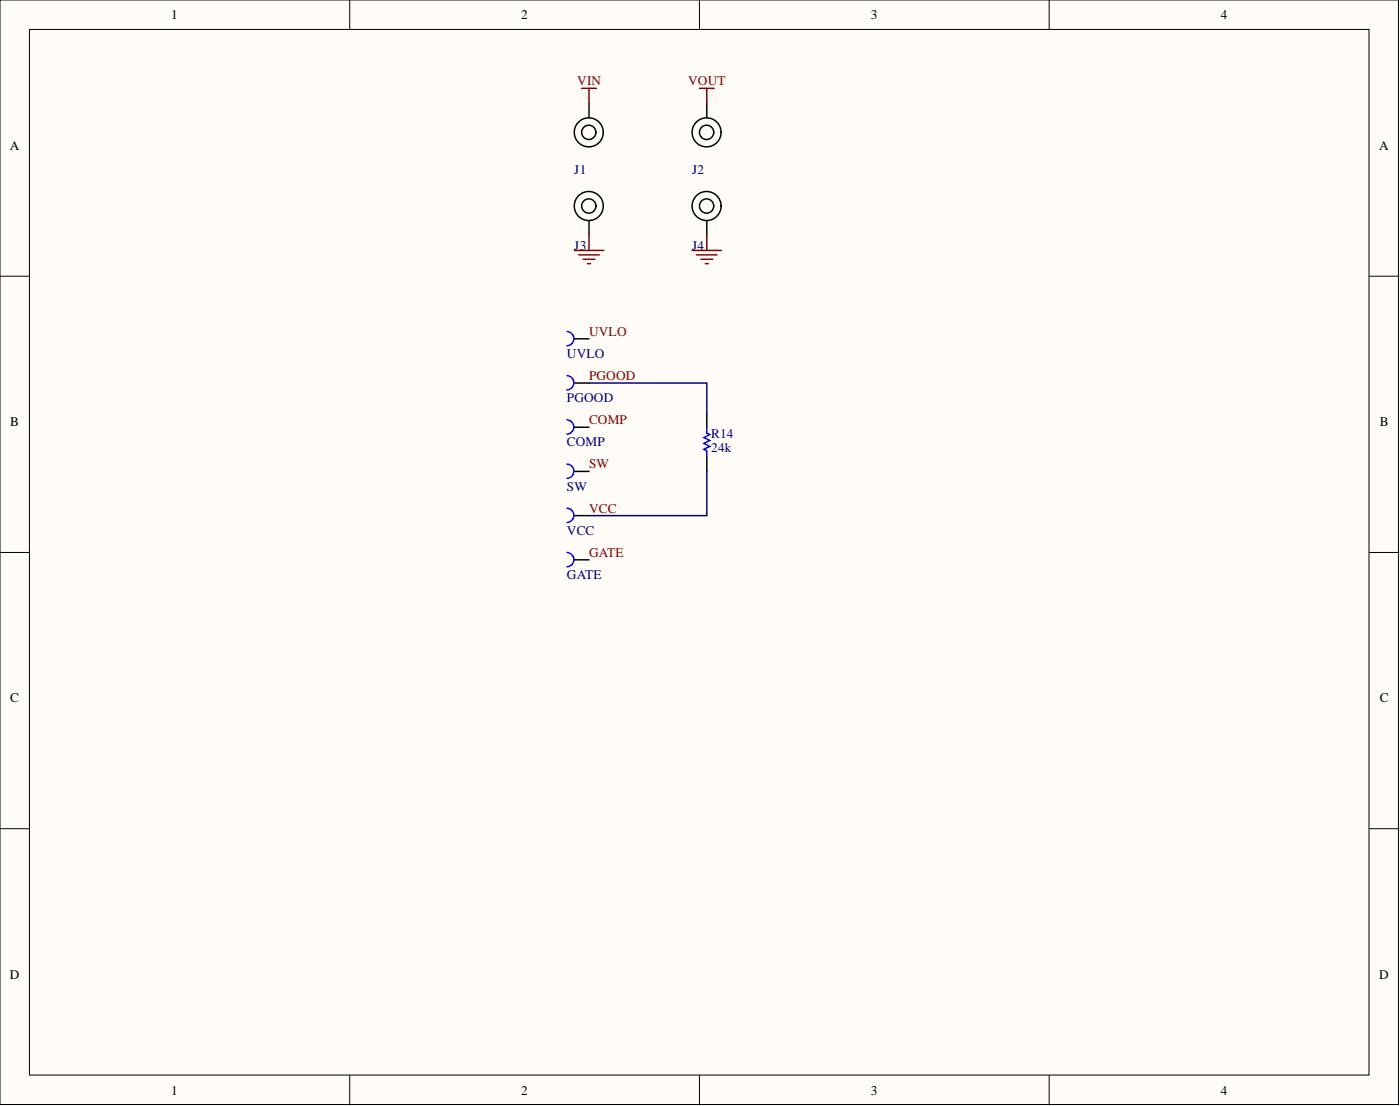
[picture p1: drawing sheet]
<svg xmlns="http://www.w3.org/2000/svg" width="241mm" height="190mm" viewBox="0 0 241 190" stroke-linecap="round" stroke-linejoin="round" font-family="sans-serif">
<g fill="#fffcf8" stroke="#000" stroke-width=".17">
<path d="M0 0h241v190.2h-241z"/>
<path d="M5.1 5.1h230.9v180.1h-230.9z"/>
</g>
<path d="M60.3 0v5.1M120.6 0v5.1M180.8 0v5.1M0 47.6h5.1M236 47.6h5.1M0 95.2h5.1M236 95.2h5.1M0 142.7h5.1M236 142.7h5.1M60.3 185.2v5.1M120.6 185.2v5.1M180.8 185.2v5.1" fill="none" stroke="#000" stroke-width=".17"/>
<g fill="none" stroke="#000" stroke-width=".25">
<path d="M101.5 17.8v2.5M121.8 17.8v2.5M101.5 38.1v2.5M121.8 38.1v2.5M99 58.4h2.5M99 66h2.5M99 73.6h2.5M121.8 71v2.6M121.8 78.7v2.5M99 81.2h2.5M99 88.8h2.5M99 96.4h2.5"/>
<circle cx="101.5" cy="22.8" r="2.5"/>
<circle cx="101.5" cy="35.5" r="2.5"/>
<circle cx="101.5" cy="35.5" r="1.23"/>
<circle cx="101.5" cy="22.8" r="1.23"/>
<circle cx="121.8" cy="22.8" r="2.5"/>
<circle cx="121.8" cy="35.5" r="2.5"/>
<circle cx="121.8" cy="35.5" r="1.23"/>
<circle cx="121.8" cy="22.8" r="1.23"/>
</g>
<g fill="none" stroke="#800000" stroke-width=".25">
<path d="M100.3 15.2h2.5M101.5 15.2v2.6M120.6 15.2h2.5M121.8 15.2v2.6M99 43.1h5.1M99.7 43.9h3.6M100.5 44.7h2M101.3 45.4h.5M101.5 40.6v2.5M119.3 43.1h5.1M120 43.9h3.6M120.8 44.7h2"/>
<path d="M121.6 45.4h.5M121.8 40.6v2.5"/>
</g>
<path d="M97.7 57.1a1.23 1.23 0 0 1 1.2 1.2 1.23 1.23 0 0 1-1.2 1.3M97.7 64.7a1.23 1.23 0 0 1 1.2 1.2 1.23 1.23 0 0 1-1.2 1.3M97.7 72.3a1.23 1.23 0 0 1 1.2 1.3 1.23 1.23 0 0 1-1.2 1.2M97.7 79.9a1.23 1.23 0 0 1 1.2 1.3 1.23 1.23 0 0 1-1.2 1.2M121.8 73.6v1l.5 .3-1 .5 1 .5-1 .5 1 .5-1 .5 .5 .2v1.1M97.7 87.5a1.23 1.23 0 0 1 1.2 1.3 1.23 1.23 0 0 1-1.2 1.2M97.7 95.2a1.23 1.23 0 0 1 1.2 1.2 1.23 1.23 0 0 1-1.2 1.2" fill="none" stroke="#00f" stroke-width=".25"/>
<path d="M101.5 66h20.3v5M121.8 81.2v7.6h-20.3" fill="none" stroke="#000080" stroke-width=".25"/>
<g font-size="2.3">
<text x="29.5" y="3.3">1</text>
<text x="89.8" y="3.3">2</text>
<text x="150.1" y="3.3">3</text>
<text x="210.4" y="3.3">4</text>
<text x="1.7" y="25.8">A</text>
<text x="237.7" y="25.8">A</text>
<text x="1.8" y="73.4">B</text>
<text x="237.8" y="73.4">B</text>
<text x="1.8" y="121">C</text>
<text x="237.8" y="121">C</text>
<text x="1.7" y="168.6">D</text>
<text x="237.7" y="168.6">D</text>
<text x="29.5" y="188.5">1</text>
<text x="89.8" y="188.5">2</text>
<text x="150.1" y="188.5">3</text>
<text x="210.4" y="188.5">4</text>
</g>
<g font-size="2.3" fill="#800000">
<text x="99.5" y="14.7">VIN</text>
<text x="118.6" y="14.7">VOUT</text>
<text x="101.5" y="57.9">UVLO</text>
<text x="101.5" y="65.5">PGOOD</text>
<text x="101.5" y="73.1">COMP</text>
<text x="101.5" y="80.7">SW</text>
<text x="101.5" y="88.3">VCC</text>
<text x="101.5" y="95.9">GATE</text>
</g>
<g font-size="2.3" fill="#000080">
<text x="99" y="29.9">J1</text>
<text x="119.3" y="29.9">J2</text>
<text x="99" y="43.1">J3</text>
<text x="119.3" y="43.1">J4</text>
<text x="97.7" y="61.7">UVLO</text>
<text x="97.7" y="69.3">PGOOD</text>
<text x="97.7" y="76.9">COMP</text>
<text x="122.6" y="75.4">R14</text>
<text x="122.6" y="77.9">24k</text>
<text x="97.7" y="84.5">SW</text>
<text x="97.7" y="92.1">VCC</text>
<text x="97.7" y="99.7">GATE</text>
</g>
</svg>
